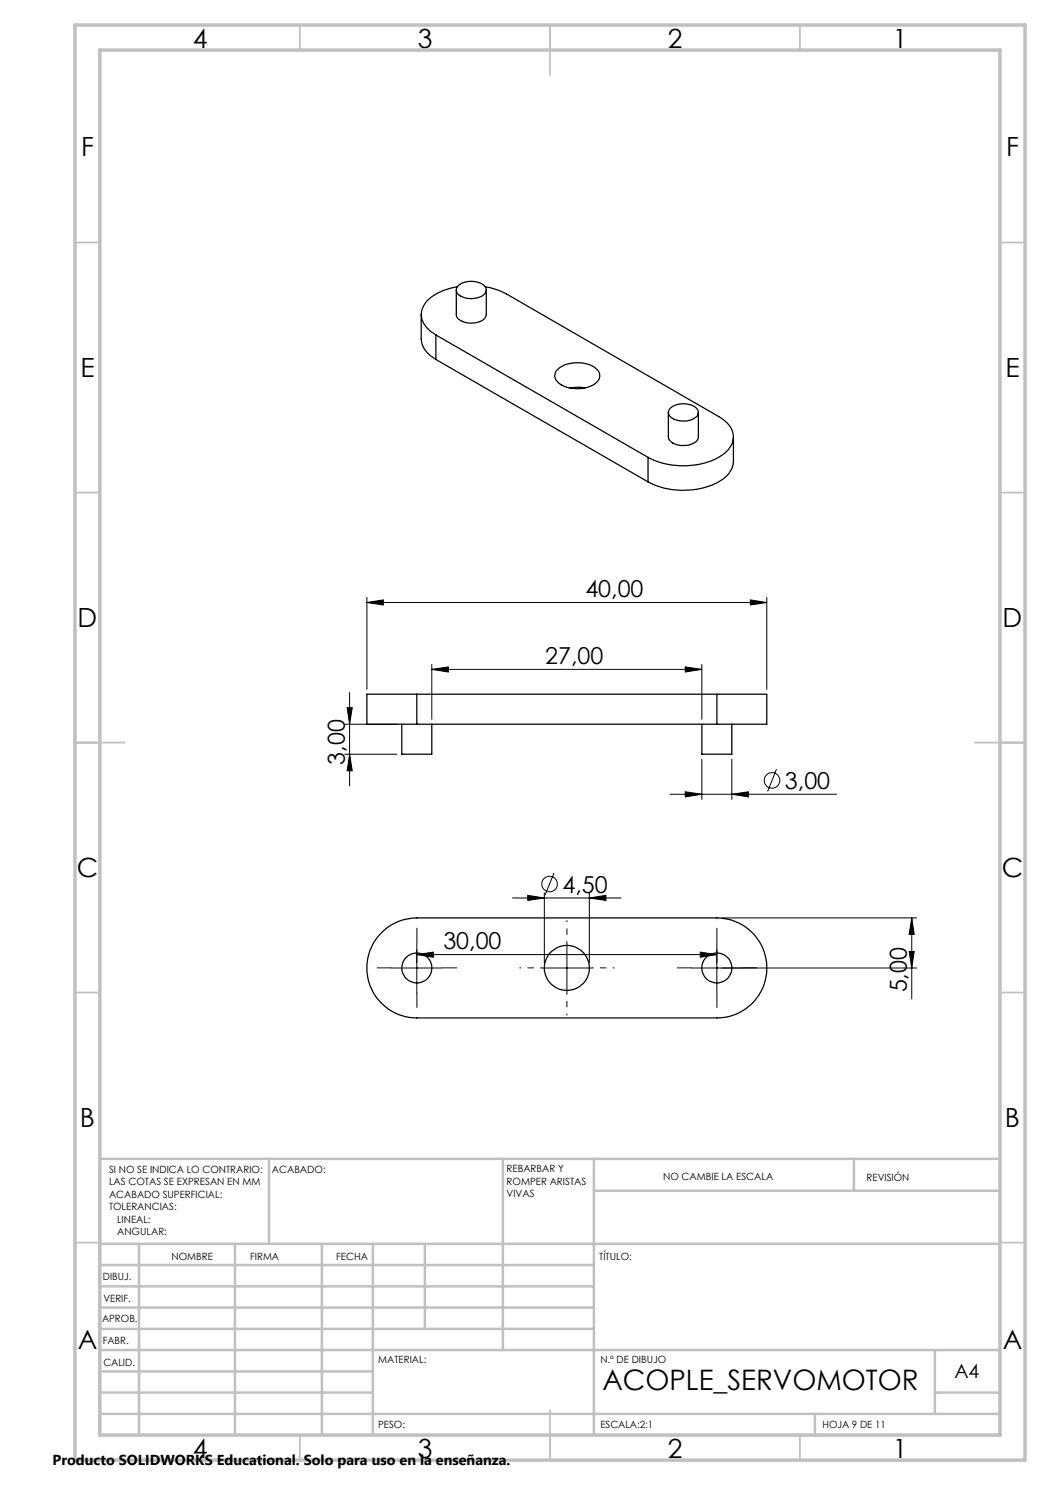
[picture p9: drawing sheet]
<svg xmlns="http://www.w3.org/2000/svg" width="210mm" height="297mm" viewBox="0 0 210 297" stroke-linecap="round" stroke-linejoin="round" font-family="sans-serif">
<g fill="none" stroke="#000" stroke-width=".25">
<path d="M91.3 58v4.9a2.44 2.44 0 0 0 2.7 1.7 3.5 3.5 0 0 0 3.2-1.2l.1-5.4M91.5 57.4a10.1 10.1 0 0 0-6.6 3.5 3.9 3.9 0 0 0 1.3 5.4l1 .7M91.6 57.2a4.2 4.2 0 0 1 5.4 .1 1.38 1.38 0 0 1-1 2.1 4.2 4.2 0 0 1-4.6-.8l-.1-.7zM97 57.4l2.5 .6 1.8 .8 42.5 24.5a4.8 4.8 0 0 1 2.8 4.4 5.5 5.5 0 0 1-3.7 4.2 15.7 15.7 0 0 1-13.3-.4M84.2 62.9v4.9a4.9 4.9 0 0 0 3 4.1M87.2 67l42.4 24.5M87.2 67v4.9M87.2 71.9l42.4 24.5M111.4 74a6.4 6.4 0 0 1 8-.1 1.85 1.85 0 0 1-.7 3 6.8 6.8 0 0 1-7-.4 1.7 1.7 0 0 1-.3-2.5zM114 77.6l1.6-.2 1.3 .2M129.6 91.5v4.9M133.7 82.5v4.9a2.23 2.23 0 0 0 2.3 1.7 3.6 3.6 0 0 0 3.6-1.3l.1-.2v-5.1"/>
<path d="M134.2 81.5a4.2 4.2 0 0 1 5.2 .3 1.22 1.22 0 0 1-.7 1.9 4.2 4.2 0 0 1-4.8-.6l-.2-.7 .1-.5zM146.7 87.4v4.9a5.1 5.1 0 0 1-3.2 4.2 15.6 15.6 0 0 1-13.9-.1M83.4 138.8h-10v6h10M83.4 138.8v6M83.4 138.8h60M143.4 138.8h10v6h-10M143.4 138.8v6M80.4 144.8v6h6v-6M83.4 144.8h60M140.4 144.8v6h6v-6M75.9 186.9a10 10 0 0 1 7.5-3.3h60a10 10 0 0 1 10 10 10 10 0 0 1-10 10h-60a10 10 0 0 1-9.2-5.9 10 10 0 0 1 1.7-10.8z"/>
<circle cx="83.4" cy="193.6" r="3"/>
<circle cx="113.4" cy="193.6" r="4.5"/>
<circle cx="143.4" cy="193.6" r="3"/>
</g>
<g fill="none" stroke="#000" stroke-width=".2">
<path d="M73.4 119.5v18.4M150.1 120l3.3 .5-3.3 .5zM153.4 119.5v18.4M69.9 138.5v18.7M73.4 120.5l3.3-.5v1zM73.4 120.5h80M86.4 133.9l3.3-.5v1zM86.4 132.9v11M86.4 133.9h54M137.1 133.4l3.3 .5-3.3 .5zM140.4 132.9v11M68.9 144.8h10.5"/>
<path d="M68.9 150.8h10.5M69.4 141.5h1l-.5 3.3zM69.9 150.8l.5 3.4h-1zM134 158.9h33.3M137.1 158.4l3.3 .5-3.3 .5zM140.4 151.8v8.1M146.4 158.9l3.3-.5v1zM146.4 151.8v8.1M155.3 153.8l-1.8 4.5M102.5 179.6h21.7M105.6 179.1l3.3 .5-3.3 .5zM108.9 178.6v14"/>
<path d="M110.8 174.6l-1.8 4.4M117.9 179.6l3.3-.5v1zM117.9 178.6v14M78.4 193.6h10M83.4 190.9l3.3-.5v1zM83.4 188.6v10M83.4 190.9h60M108.4 193.6h10M113.4 188.6v10M138.4 193.6h44.9M140.1 190.4l3.3 .5-3.3 .5zM143.4 188.6v10"/>
<path d="M144.4 183.6h38.9M181.8 190.3h1l-.4 3.3zM182.4 183.6l.4 3.3h-1zM182.4 183.6v16.2"/>
<circle cx="154.4" cy="156.1" r="1.56"/>
<circle cx="109.9" cy="176.8" r="1.55"/>
</g>
<path d="M108.4 193.6h-4.5M113.4 188.6v-4.5M113.4 198.6v4.5M118.4 193.6h4.5" fill="none" stroke="#000" stroke-width=".2" stroke-dasharray="15.2 1.3 1.3 1.3" stroke-dashoffset="14.9" stroke-linecap="butt"/>
<path d="M78.4 193.6h-3M83.4 188.6v-3M83.4 198.6v3M88.4 193.6h3M138.4 193.6h-3M143.4 188.6v-3M143.4 198.6v3M148.4 193.6h3" fill="none" stroke="#000" stroke-width=".2" stroke-dasharray="15.2 1.3 1.3 1.3" stroke-linecap="butt"/>
<g fill="none" stroke="#c0c0c0" stroke-width=".35">
<path d="M60 5v5M110 5v10M160 5v5M15 48.5h5M200 48.5h5M15 98.5h5M200 98.5h5M15 148.5h10M195 148.5h10M15 198.5h5M200 198.5h5M15 248.5h5"/>
<path d="M200 248.5h5M60 287v5M110 282v10M160 287v5"/>
</g>
<g fill="none" stroke="#c0c0c0" stroke-width=".5">
<path d="M53.8 231.8v17M100.6 231.8v38.2M118.8 231.8v55.2M118.8 238.2h81.2M170.8 231.8v6.4M200 231.8h-180v55.2M20 248.8h180M20 257.3h98.8M20 253h98.8M27.8 248.8v38.2M47 248.8v38.2M64.4 248.8v38.2"/>
<path d="M74.6 248.8v38.2M85 248.8v17M20 265.8h98.8M20 261.5h98.8M20 278.5h54.6M20 274.3h54.6M20 270h180M187 278.5h13M187 270v12.8M20 282.8h180M163 282.8v4.2"/>
</g>
<path d="M15 5h190v287h-190zM20 10h180v277h-180z" fill="none" stroke="#c0c0c0" stroke-width=".7"/>
<g fill="#000">
<path d="M150.1 120l3.3 .5-3.3 .5zM73.4 120.5l3.3-.5v1zM146.4 158.9l3.3-.5v1zM137.1 158.4l3.3 .5-3.3 .5z"/>
<path d="M105.6 179.1l3.3 .5-3.3 .5zM117.9 179.6l3.3-.5v1zM86.4 133.9l3.3-.5v1zM137.1 133.4l3.3 .5-3.3 .5z"/>
<path d="M140.1 190.4l3.3 .5-3.3 .5zM83.4 190.9l3.3-.5v1z"/>
<path d="M182.4 183.6l.4 3.3h-1zM181.8 190.3h1l-.4 3.3zM69.4 141.5h1l-.5 3.3zM69.9 150.8l.5 3.4h-1z"/>
</g>
<text font-size="5.6" x="120.5" y="277.9">ACOPLE_SERVOMOTOR</text>
<g font-size="5.3">
<text x="38.5" y="9.5">4</text>
<text x="83.5" y="9.5">3</text>
<text x="133.5" y="9.5">2</text>
<text x="178.5" y="9.5">1</text>
<text x="16.2" y="31.2">F</text>
<text x="201.2" y="31.2">F</text>
<text x="16.1" y="75.5">E</text>
<text x="201.1" y="75.5">E</text>
<text x="15.5" y="125.5">D</text>
<text x="200.5" y="125.5">D</text>
<text x="15.4" y="175.5">C</text>
<text x="200.4" y="175.5">C</text>
<text x="16" y="225.5">B</text>
<text x="201" y="225.5">B</text>
<text x="15.5" y="269.7">A</text>
<text x="200.5" y="269.7">A</text>
<text x="38.5" y="291.5">4</text>
<text x="83.5" y="291.5">3</text>
<text x="133.5" y="291.5">2</text>
<text x="178.5" y="291.5">1</text>
</g>
<g font-size="4.7">
<text x="117.1" y="119.5">40,00</text>
<text x="109" y="132.8">27,00</text>
<text x="68.9" y="153" transform="rotate(-90 68.9 153)">3,00</text>
<text x="157" y="157.8">3,00</text>
<text x="112.5" y="178.5">4,50</text>
<text x="88.7" y="189.9">30,00</text>
<text x="181.3" y="198.5" transform="rotate(-90 181.3 198.5)">5,00</text>
</g>
<text font-size="3.9" x="190.9" y="275.5">A4</text>
<text font-size="2.9" x="10.5" y="292.9">Producto SOLIDWORKS Educational. Solo para uso en la enseñanza.</text>
<g font-size="2">
<text x="21.8" y="234.6">SI NO SE INDICA LO CONTRARIO:</text>
<text x="21.8" y="237.1">LAS COTAS SE EXPRESAN EN MM</text>
<text x="21.8" y="239.6">ACABADO SUPERFICIAL:</text>
<text x="54.4" y="234.6">ACABADO:</text>
<text x="101.3" y="234.5">REBARBAR Y</text>
<text x="101.3" y="237">ROMPER ARISTAS</text>
<text x="101.3" y="239.5">VIVAS</text>
<text x="132.6" y="236">NO CAMBIE LA ESCALA</text>
<text x="173.3" y="236.2">REVISIÓN</text>
<text x="21.8" y="242.1">TOLERANCIAS:</text>
<text x="23.4" y="244.6">LINEAL:</text>
<text x="23.4" y="247.1">ANGULAR:</text>
<text x="34.3" y="252">NOMBRE</text>
<text x="50" y="251.9">FIRMA</text>
<text x="67.2" y="251.9">FECHA</text>
<text x="119.9" y="251.9">TÍTULO:</text>
<text x="20.6" y="256.1">DIBUJ.</text>
<text x="20.7" y="260.3">VERIF.</text>
<text x="20.4" y="264.4">APROB.</text>
<text x="20.5" y="268.8">FABR.</text>
<text x="20.7" y="273.1">CALID.</text>
<text x="75.6" y="272.5">MATERIAL:</text>
<text x="120.1" y="272.5">N.º DE DIBUJO</text>
<text x="75.6" y="285.5">PESO:</text>
<text x="120.1" y="285.6">ESCALA:2:1</text>
<text x="164.5" y="285.6">HOJA 9 DE 11</text>
</g>
</svg>
